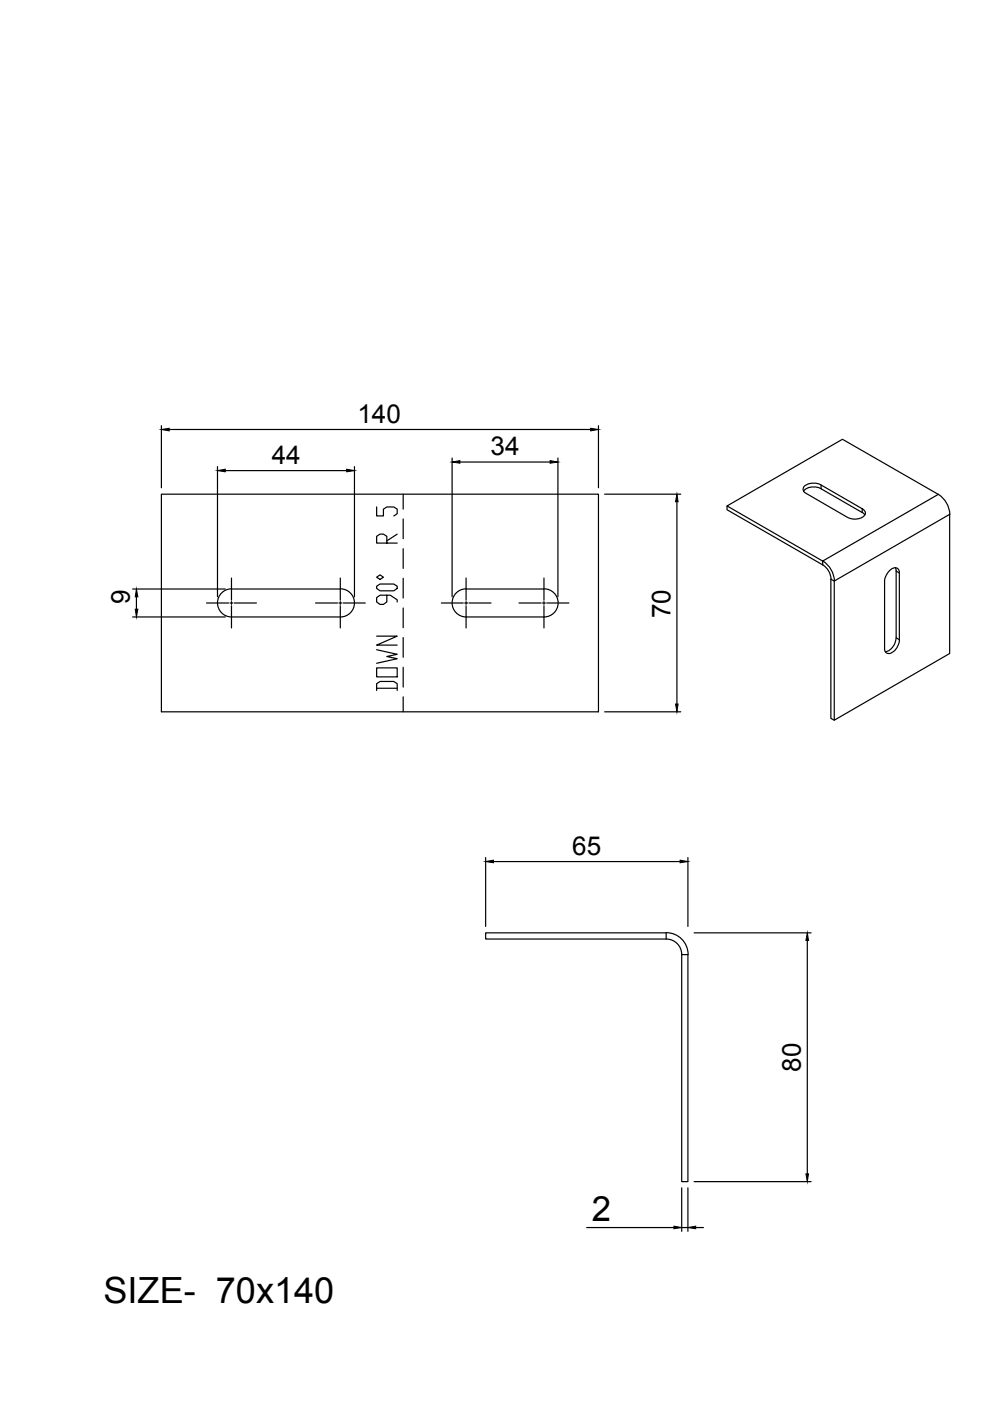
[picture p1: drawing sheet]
<svg xmlns="http://www.w3.org/2000/svg" width="210mm" height="297mm" viewBox="0 0 210 297" stroke-linecap="round" stroke-linejoin="round" font-family="sans-serif">
<!-- layer: 0 -->
<g fill="none" stroke="#000" stroke-width=".25">
<path d="M34.2 90.3v13.1M35.9 91.1h89.3M46.1 98.9v27.6M47.8 99.8h25.7M75.2 98.9v27.6M95.9 97.1v29.4M97.5 98h19.1M118.3 97.1v29.4M126.9 90.3v13.1M34.2 104.8h92.7v46.1h-92.7zM128.2 104.8h16.1M143.5 106.4v42.9"/>
<path d="M154.1 107.3v.8l20.3 11.7M170.5 103.1a3.2 3.2 0 0 1 3.6-.3l8.7 5.1a1 1 0 0 1 .7 1 1 1 0 0 1-.9 .9 3.5 3.5 0 0 1-2.9-.1l-8.8-5.1a.94 .94 0 0 1-.4-1.5zM174.1 102.8v.8l8.7 5.1M174.1 103.6a2.93 2.93 0 0 0-3.7 .5M174.4 119v.8M174.5 119.8a3.8 3.8 0 0 1 1.7 3M174.5 118.9a5.3 5.3 0 0 1 2.4 4.3M182.8 107.9v.8M182.8 108.7l.6 .5M198.9 104.8a5.3 5.3 0 0 1 2.5 4.3M198.9 104.8l-20.3-11.7-24.5 14.2 20.3 11.7M198.9 104.8l-24.5 14.2"/>
<path d="M201.4 109.1l-24.5 14.1-.7-.4v29.5l.7 .4M201.4 109.1v29.5l-24.5 14.1v-29.5M28.1 130.8h19.7M28.1 124.9h19.7M28.9 126.5v2.7M43.8 127.8h4.7M48.8 127.8h.6M49.1 124.9h23.1M49.1 122.6v4.7M49.1 127.6v.5M49.1 128.4v4.7M49.1 124.8a2.98 2.98 0 0 0-3 3 2.98 2.98 0 0 0 3 3h23.1"/>
<path d="M49.7 127.8h4.7M66.9 127.8h4.7M71.9 127.8h.6M72.2 122.6v4.7M72.2 127.6v.5M72.2 128.4v4.7M72.2 124.8a2.98 2.98 0 0 1 3 3 2.98 2.98 0 0 1-3 3M72.8 127.8h4.6M93.6 127.8h4.6M98.5 127.8h.7M98.8 124.9h16.5M98.8 122.6v4.7"/>
<path d="M98.8 127.6v.5M98.8 128.4v4.7M98.8 124.8a2.98 2.98 0 0 0-2.9 3 2.98 2.98 0 0 0 2.9 3M99.5 127.8h4.6M110 127.8h4.7M115 127.8h.6M115.3 122.6v4.7M115.3 127.6v.5M115.3 128.4v4.7M115.4 124.8a2.98 2.98 0 0 1 2.9 3 2.98 2.98 0 0 1-2.9 3h-16.6M115.9 127.8h4.7M188.5 121.1a1.25 1.25 0 0 1 2.1-.3l.1 .4v14.4a3.1 3.1 0 0 1-2.2 3 .91 .91 0 0 1-.9-1.1v-14.2a3.5 3.5 0 0 1 .9-2.2z"/>
<path d="M189.8 120.4l.2 .7M190 121.1v14.1l.7 .4M190 135.2a3.1 3.1 0 0 1-2.3 3M190 121.1l.7 .4M85.5 147.7v3.2M128.2 150.9h16.1M103 181.8v14.6M104.6 182.7h39.6M141.2 197.8h-38.2v1.3h38.2M141.2 197.8v1.3M141.3 199.1a3.3 3.3 0 0 1 3.2 3.3M141.3 197.7a4.6 4.6 0 0 1 4.6 4.7"/>
<path d="M145.9 181.8v14.6M147.2 197.8h24.8M171.2 199.4v49.5M144.5 202.4v48.1h1.4v-48.1M144.5 202.4h1.4M144.5 251.8v9.3M145.9 251.8v9.3M147.2 250.5h24.8M124.4 260.3h18.5M144.5 260.3h1.4M147.5 260.3h1.7"/>
</g>
<g fill="#000" stroke="#000" stroke-width=".21">
<path d="M34.2 91.1l1.7-.3v.6zM46.1 99.8l1.7-.3v.5zM73.5 99.5l1.7 .3-1.7 .2zM95.9 98l1.6-.3v.5zM116.6 97.7l1.7 .3-1.7 .2zM125.2 90.8l1.7 .3-1.7 .3zM143.5 104.8l.3 1.6h-.6zM28.9 124.9l.3 1.6h-.5zM28.7 129.2h.5l-.3 1.6zM143.2 149.3h.6l-.3 1.6zM103 182.7l1.6-.3v.5zM144.2 182.4l1.7 .3-1.7 .2z"/>
<path d="M171.2 197.8l.2 1.6h-.5zM142.9 260l1.6 .3-1.6 .2zM145.9 260.3l1.6-.3v.5zM170.9 248.9h.5l-.2 1.6z"/>
</g>
<text font-size="7.9" x="85" y="147.5" transform="rotate(-90 85 147.5)">DOWN 90° R 5</text>
<text font-size="7.7" x="21.9" y="276.3">SIZE- 70x140</text>
<text font-size="7.4" x="125.5" y="258.9">2</text>
<g font-size="5.5">
<text x="75.8" y="89.7">140</text>
<text x="57.6" y="98.4">44</text>
<text x="104" y="96.6">34</text>
<text x="27.5" y="128.1" transform="rotate(-90 27.5 128.1)">9</text>
<text x="142.1" y="131.1" transform="rotate(-90 142.1 131.1)">70</text>
<text x="121.3" y="181.3">65</text>
<text x="169.8" y="227.2" transform="rotate(-90 169.8 227.2)">80</text>
</g>
</svg>
